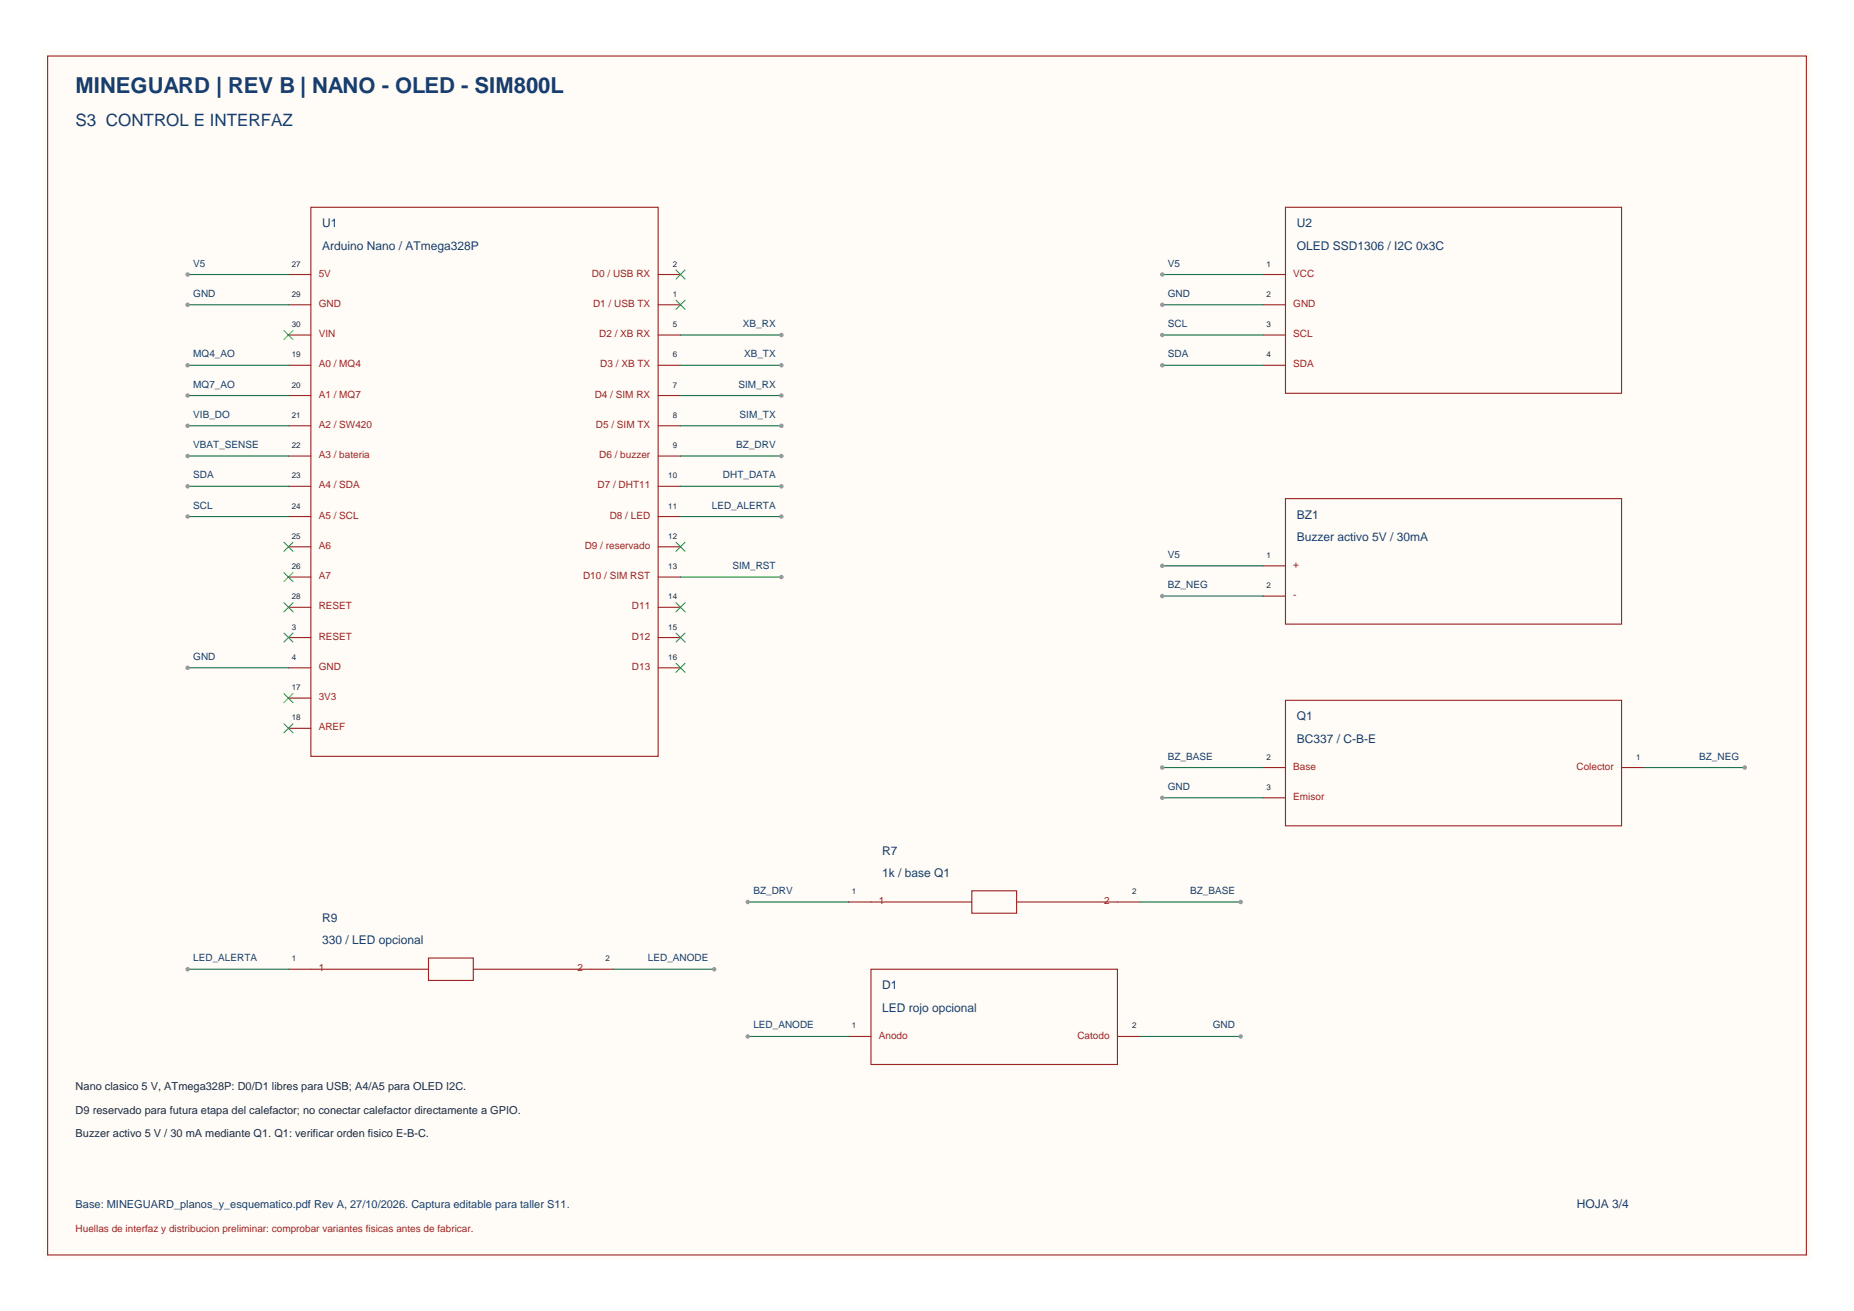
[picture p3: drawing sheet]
<svg xmlns="http://www.w3.org/2000/svg" width="420mm" height="297mm" viewBox="0 0 420 297" stroke-linecap="round" stroke-linejoin="round" font-family="sans-serif">
<path d="M9.7 11.6h401v274h-401z" fill="#fffcf7"/>
<g fill="none" stroke="#9c2424" stroke-width=".25">
<path d="M10.8 12.7h398.8v271.8h-398.8zM70.5 47h78.7v124.4h-78.7zM65.4 62.2h5.1M65.4 69.1h5.1M65.4 75.9h5.1M149.2 62.2h5.1M149.2 69.1h5.1M149.2 75.9h5.1M65.4 82.8h5.1M65.4 89.7h5.1M65.4 96.5h5.1M149.2 82.8h5.1"/>
<path d="M149.2 89.7h5.1M149.2 96.5h5.1M65.4 103.4h5.1M65.4 110.2h5.1M65.4 117.1h5.1M149.2 103.4h5.1M149.2 110.2h5.1M149.2 117.1h5.1M65.4 124h5.1M65.4 130.8h5.1M65.4 137.7h5.1M149.2 124h5.1"/>
<path d="M149.2 130.8h5.1M149.2 137.7h5.1M65.4 144.5h5.1M65.4 151.4h5.1M65.4 158.2h5.1M149.2 144.5h5.1M149.2 151.4h5.1M65.4 165.1h5.1"/>
</g>
<g fill="none" stroke="#3c3" stroke-width=".25">
<path d="M64.4 74.9l2 2.1M66.4 74.9l-2 2.1M153.3 61.2l2 2M153.3 68.1l2 2M155.3 61.2l-2 2M155.3 68.1l-2 2M64.4 122.9l2 2.1M64.4 129.8l2 2M64.4 136.7l2 2M66.4 122.9l-2 2.1M66.4 129.8l-2 2M66.4 136.7l-2 2"/>
<path d="M153.3 122.9l2 2.1M153.3 136.7l2 2M155.3 122.9l-2 2.1M155.3 136.7l-2 2M64.4 143.5l2 2M64.4 157.2l2 2.1M66.4 143.5l-2 2M66.4 157.2l-2 2.1M153.3 143.5l2 2M153.3 150.4l2 2M155.3 143.5l-2 2M155.3 150.4l-2 2"/>
<path d="M64.4 164.1l2 2M66.4 164.1l-2 2"/>
</g>
<path d="M42.5 62.2h22.9" fill="none" stroke="#147342" stroke-width=".25"/>
<circle cx="42.5" cy="62.2" r=".51" fill="#999"/>
<path d="M42.5 69.1h22.9" fill="none" stroke="#147342" stroke-width=".25"/>
<circle cx="42.5" cy="69.1" r=".51" fill="#999"/>
<path d="M42.5 82.8h22.9" fill="none" stroke="#147342" stroke-width=".25"/>
<circle cx="42.5" cy="82.8" r=".51" fill="#999"/>
<path d="M42.5 89.7h22.9" fill="none" stroke="#147342" stroke-width=".25"/>
<circle cx="42.5" cy="89.7" r=".51" fill="#999"/>
<path d="M42.5 96.5h22.9" fill="none" stroke="#147342" stroke-width=".25"/>
<circle cx="42.5" cy="96.5" r=".51" fill="#999"/>
<path d="M42.5 103.4h22.9" fill="none" stroke="#147342" stroke-width=".25"/>
<circle cx="42.5" cy="103.4" r=".51" fill="#999"/>
<path d="M42.5 110.2h22.9" fill="none" stroke="#147342" stroke-width=".25"/>
<circle cx="42.5" cy="110.2" r=".51" fill="#999"/>
<path d="M42.5 117.1h22.9" fill="none" stroke="#147342" stroke-width=".25"/>
<circle cx="42.5" cy="117.1" r=".51" fill="#999"/>
<path d="M42.5 151.4h22.9" fill="none" stroke="#147342" stroke-width=".25"/>
<circle cx="42.5" cy="151.4" r=".51" fill="#999"/>
<path d="M154.3 75.9h22.9" fill="none" stroke="#147342" stroke-width=".25"/>
<circle cx="177.2" cy="75.9" r=".51" fill="#999"/>
<path d="M154.3 82.8h22.9" fill="none" stroke="#147342" stroke-width=".25"/>
<circle cx="177.2" cy="82.8" r=".51" fill="#999"/>
<path d="M154.3 89.7h22.9" fill="none" stroke="#147342" stroke-width=".25"/>
<circle cx="177.2" cy="89.7" r=".51" fill="#999"/>
<path d="M154.3 96.5h22.9" fill="none" stroke="#147342" stroke-width=".25"/>
<circle cx="177.2" cy="96.5" r=".51" fill="#999"/>
<path d="M154.3 103.4h22.9" fill="none" stroke="#147342" stroke-width=".25"/>
<circle cx="177.2" cy="103.4" r=".51" fill="#999"/>
<path d="M154.3 110.2h22.9" fill="none" stroke="#147342" stroke-width=".25"/>
<circle cx="177.2" cy="110.2" r=".51" fill="#999"/>
<path d="M154.3 117.1h22.9" fill="none" stroke="#147342" stroke-width=".25"/>
<circle cx="177.2" cy="117.1" r=".51" fill="#999"/>
<path d="M154.3 130.8h22.9" fill="none" stroke="#147342" stroke-width=".25"/>
<circle cx="177.2" cy="130.8" r=".51" fill="#999"/>
<path d="M291.5 47h76.2v42.2h-76.2zM286.4 62.2h5.1M286.4 69.1h5.1M286.4 75.9h5.1M286.4 82.8h5.1" fill="none" stroke="#9c2424" stroke-width=".25"/>
<path d="M263.5 62.2h22.9" fill="none" stroke="#147342" stroke-width=".25"/>
<circle cx="263.5" cy="62.2" r=".51" fill="#999"/>
<path d="M263.5 69.1h22.9" fill="none" stroke="#147342" stroke-width=".25"/>
<circle cx="263.5" cy="69.1" r=".51" fill="#999"/>
<path d="M263.5 75.9h22.9" fill="none" stroke="#147342" stroke-width=".25"/>
<circle cx="263.5" cy="75.9" r=".51" fill="#999"/>
<path d="M263.5 82.8h22.9" fill="none" stroke="#147342" stroke-width=".25"/>
<circle cx="263.5" cy="82.8" r=".51" fill="#999"/>
<path d="M291.5 113h76.2v28.5h-76.2zM286.4 128.3h5.1M286.4 135.1h5.1" fill="none" stroke="#9c2424" stroke-width=".25"/>
<path d="M263.5 128.3h22.9" fill="none" stroke="#147342" stroke-width=".25"/>
<circle cx="263.5" cy="128.3" r=".51" fill="#999"/>
<path d="M263.5 135.1h22.9" fill="none" stroke="#147342" stroke-width=".25"/>
<circle cx="263.5" cy="135.1" r=".51" fill="#999"/>
<path d="M291.5 158.8h76.2v28.4h-76.2zM286.4 174h5.1M367.7 174h5M286.4 180.8h5.1" fill="none" stroke="#9c2424" stroke-width=".25"/>
<path d="M263.5 174h22.9" fill="none" stroke="#147342" stroke-width=".25"/>
<circle cx="263.5" cy="174" r=".51" fill="#999"/>
<path d="M263.5 180.8h22.9" fill="none" stroke="#147342" stroke-width=".25"/>
<circle cx="263.5" cy="180.8" r=".51" fill="#999"/>
<path d="M372.7 174h22.9" fill="none" stroke="#147342" stroke-width=".25"/>
<circle cx="395.6" cy="174" r=".51" fill="#999"/>
<path d="M192.4 204.5h27.9M220.3 201.9h10.2v5.1h-10.2zM230.5 204.5h27.9" fill="none" stroke="#9c2424" stroke-width=".25"/>
<path d="M169.5 204.5h22.9" fill="none" stroke="#147342" stroke-width=".25"/>
<circle cx="169.5" cy="204.5" r=".51" fill="#999"/>
<path d="M258.4 204.5h22.9" fill="none" stroke="#147342" stroke-width=".25"/>
<circle cx="281.3" cy="204.5" r=".51" fill="#999"/>
<path d="M65.4 219.7h31.8M97.2 217.2h10.1v5.1h-10.1zM107.3 219.7h31.8" fill="none" stroke="#9c2424" stroke-width=".25"/>
<path d="M42.5 219.7h22.9" fill="none" stroke="#147342" stroke-width=".25"/>
<circle cx="42.5" cy="219.7" r=".51" fill="#999"/>
<path d="M139.1 219.7h22.8" fill="none" stroke="#147342" stroke-width=".25"/>
<circle cx="161.9" cy="219.7" r=".51" fill="#999"/>
<path d="M197.5 219.7h55.9v21.6h-55.9zM192.4 235h5.1M253.4 235h5" fill="none" stroke="#9c2424" stroke-width=".25"/>
<path d="M169.5 235h22.9" fill="none" stroke="#147342" stroke-width=".25"/>
<circle cx="169.5" cy="235" r=".51" fill="#999"/>
<path d="M258.4 235h22.9" fill="none" stroke="#147342" stroke-width=".25"/>
<circle cx="281.3" cy="235" r=".51" fill="#999"/>
<text font-size="5" fill="#183e70" x="17.1" y="21">MINEGUARD | REV B | NANO - OLED - SIM800L</text>
<text font-size="3.9" fill="#183e70" x="17.1" y="28.7">S3 CONTROL E INTERFAZ</text>
<g font-size="2.7" fill="#183e70">
<text x="73" y="51.5">U1</text>
<text x="294" y="51.5">U2</text>
<text x="73" y="56.6">Arduino Nano / ATmega328P</text>
<text x="294" y="56.6">OLED SSD1306 / I2C 0x3C</text>
<text x="294" y="117.6">BZ1</text>
<text x="294" y="122.6">Buzzer activo 5V / 30mA</text>
<text x="294" y="163.3">Q1</text>
<text x="294" y="168.4">BC337 / C-B-E</text>
<text x="200" y="193.8">R7</text>
<text x="200" y="198.8">1k / base Q1</text>
<text x="73" y="209">R9</text>
<text x="73" y="214.1">330 / LED opcional</text>
<text x="200" y="224.2">D1</text>
<text x="200" y="229.3">LED rojo opcional</text>
<text x="357.5" y="273.8">HOJA 3/4</text>
</g>
<g font-size="2.5" fill="#202735">
<text x="17.1" y="247.1">Nano clasico 5 V, ATmega328P: D0/D1 libres para USB; A4/A5 para OLED I2C.</text>
<text x="17.1" y="252.4">D9 reservado para futura etapa del calefactor; no conectar calefactor directamente a GPIO.</text>
<text x="17.1" y="257.8">Buzzer activo 5 V / 30 mA mediante Q1. Q1: verificar orden fisico E-B-C.</text>
</g>
<text font-size="2.5" fill="#183e70" x="17.1" y="273.8">Base: MINEGUARD_planos_y_esquematico.pdf Rev A, 27/10/2026. Captura editable para taller S11.</text>
<g font-size="2.3" fill="#183e70">
<text x="43.8" y="60.4">V5</text>
<text x="264.8" y="60.4">V5</text>
<text x="43.8" y="67.3">GND</text>
<text x="264.8" y="67.3">GND</text>
<text x="168.5" y="74.1">XB_RX</text>
<text x="264.8" y="74.1">SCL</text>
<text x="43.8" y="81">MQ4_AO</text>
<text x="168.7" y="81">XB_TX</text>
<text x="264.8" y="81">SDA</text>
<text x="43.8" y="87.8">MQ7_AO</text>
<text x="167.5" y="87.8">SIM_RX</text>
<text x="43.8" y="94.7">VIB_DO</text>
<text x="167.7" y="94.7">SIM_TX</text>
<text x="43.8" y="101.6">VBAT_SENSE</text>
<text x="166.9" y="101.6">BZ_DRV</text>
<text x="43.8" y="108.4">SDA</text>
<text x="163.9" y="108.4">DHT_DATA</text>
<text x="43.8" y="115.3">SCL</text>
<text x="161.4" y="115.3">LED_ALERTA</text>
<text x="166.1" y="129">SIM_RST</text>
<text x="264.8" y="126.5">V5</text>
<text x="264.8" y="133.3">BZ_NEG</text>
<text x="43.8" y="149.6">GND</text>
<text x="264.8" y="172.2">BZ_BASE</text>
<text x="385.3" y="172.2">BZ_NEG</text>
<text x="264.8" y="179">GND</text>
<text x="170.8" y="202.7">BZ_DRV</text>
<text x="269.8" y="202.7">BZ_BASE</text>
<text x="43.8" y="217.9">LED_ALERTA</text>
<text x="146.9" y="217.9">LED_ANODE</text>
<text x="170.8" y="233.1">LED_ANODE</text>
<text x="275" y="233.1">GND</text>
</g>
<g font-size="2.3" fill="#9b2424">
<text x="72.3" y="62.7">5V</text>
<text x="134.2" y="62.7">D0 / USB RX</text>
<text x="293.2" y="62.7">VCC</text>
<text x="72.3" y="69.6">GND</text>
<text x="134.5" y="69.6">D1 / USB TX</text>
<text x="293.2" y="69.6">GND</text>
<text x="72.3" y="76.4">VIN</text>
<text x="135.9" y="76.4">D2 / XB RX</text>
<text x="293.2" y="76.4">SCL</text>
<text x="72.3" y="83.3">A0 / MQ4</text>
<text x="136.1" y="83.3">D3 / XB TX</text>
<text x="293.2" y="83.3">SDA</text>
<text x="72.3" y="90.1">A1 / MQ7</text>
<text x="134.8" y="90.1">D4 / SIM RX</text>
<text x="72.3" y="97">A2 / SW420</text>
<text x="135.1" y="97">D5 / SIM TX</text>
<text x="72.3" y="103.9">A3 / bateria</text>
<text x="135.9" y="103.9">D6 / buzzer</text>
<text x="72.3" y="110.7">A4 / SDA</text>
<text x="135.5" y="110.7">D7 / DHT11</text>
<text x="72.3" y="117.6">A5 / SCL</text>
<text x="138.2" y="117.6">D8 / LED</text>
<text x="72.3" y="124.4">A6</text>
<text x="132.6" y="124.4">D9 / reservado</text>
<text x="72.3" y="131.3">A7</text>
<text x="132.2" y="131.3">D10 / SIM RST</text>
<text x="293.2" y="128.7">+</text>
<text x="293.2" y="135.6">-</text>
<text x="72.3" y="138.1">RESET</text>
<text x="143.3" y="138.1">D11</text>
<text x="72.3" y="145">RESET</text>
<text x="143.3" y="145">D12</text>
<text x="72.3" y="151.9">GND</text>
<text x="143.3" y="151.9">D13</text>
<text x="72.3" y="158.7">3V3</text>
<text x="72.3" y="165.6">AREF</text>
<text x="293.2" y="174.5">Base</text>
<text x="357.4" y="174.5">Colector</text>
<text x="293.2" y="181.3">Emisor</text>
<text x="199.3" y="204.9">1</text>
<text x="250.3" y="204.9">2</text>
<text x="72.3" y="220.2">1</text>
<text x="130.9" y="220.2">2</text>
<text x="199.3" y="235.4">Anodo</text>
<text x="244.3" y="235.4">Catodo</text>
<text x="17.1" y="279.4">Huellas de interfaz y distribucion preliminar: comprobar variantes fisicas antes de fabricar.</text>
</g>
<g font-size="1.8" fill="#202735">
<text x="66.2" y="60.4">27</text>
<text x="152.5" y="60.4">2</text>
<text x="287.1" y="60.4">1</text>
<text x="66.2" y="67.3">29</text>
<text x="152.5" y="67.3">1</text>
<text x="287.1" y="67.3">2</text>
<text x="66.2" y="74.1">30</text>
<text x="152.5" y="74.1">5</text>
<text x="287.1" y="74.1">3</text>
<text x="66.2" y="81">19</text>
<text x="152.5" y="81">6</text>
<text x="287.1" y="81">4</text>
<text x="66.2" y="87.8">20</text>
<text x="152.5" y="87.8">7</text>
<text x="66.2" y="94.7">21</text>
<text x="152.5" y="94.7">8</text>
<text x="66.2" y="101.6">22</text>
<text x="152.5" y="101.6">9</text>
<text x="66.2" y="108.4">23</text>
<text x="151.5" y="108.4">10</text>
<text x="66.2" y="115.3">24</text>
<text x="151.5" y="115.3">11</text>
<text x="66.2" y="122.1">25</text>
<text x="151.5" y="122.1">12</text>
<text x="66.2" y="129">26</text>
<text x="151.5" y="129">13</text>
<text x="287.1" y="126.5">1</text>
<text x="66.2" y="135.9">28</text>
<text x="151.5" y="135.9">14</text>
<text x="287.1" y="133.3">2</text>
<text x="66.2" y="142.7">3</text>
<text x="151.5" y="142.7">15</text>
<text x="66.2" y="149.6">4</text>
<text x="151.5" y="149.6">16</text>
<text x="66.2" y="156.4">17</text>
<text x="66.2" y="163.3">18</text>
<text x="287.1" y="172.2">2</text>
<text x="371" y="172.2">1</text>
<text x="287.1" y="179">3</text>
<text x="193.2" y="202.7">1</text>
<text x="256.7" y="202.7">2</text>
<text x="66.2" y="217.9">1</text>
<text x="137.3" y="217.9">2</text>
<text x="193.2" y="233.1">1</text>
<text x="256.7" y="233.1">2</text>
</g>
</svg>
